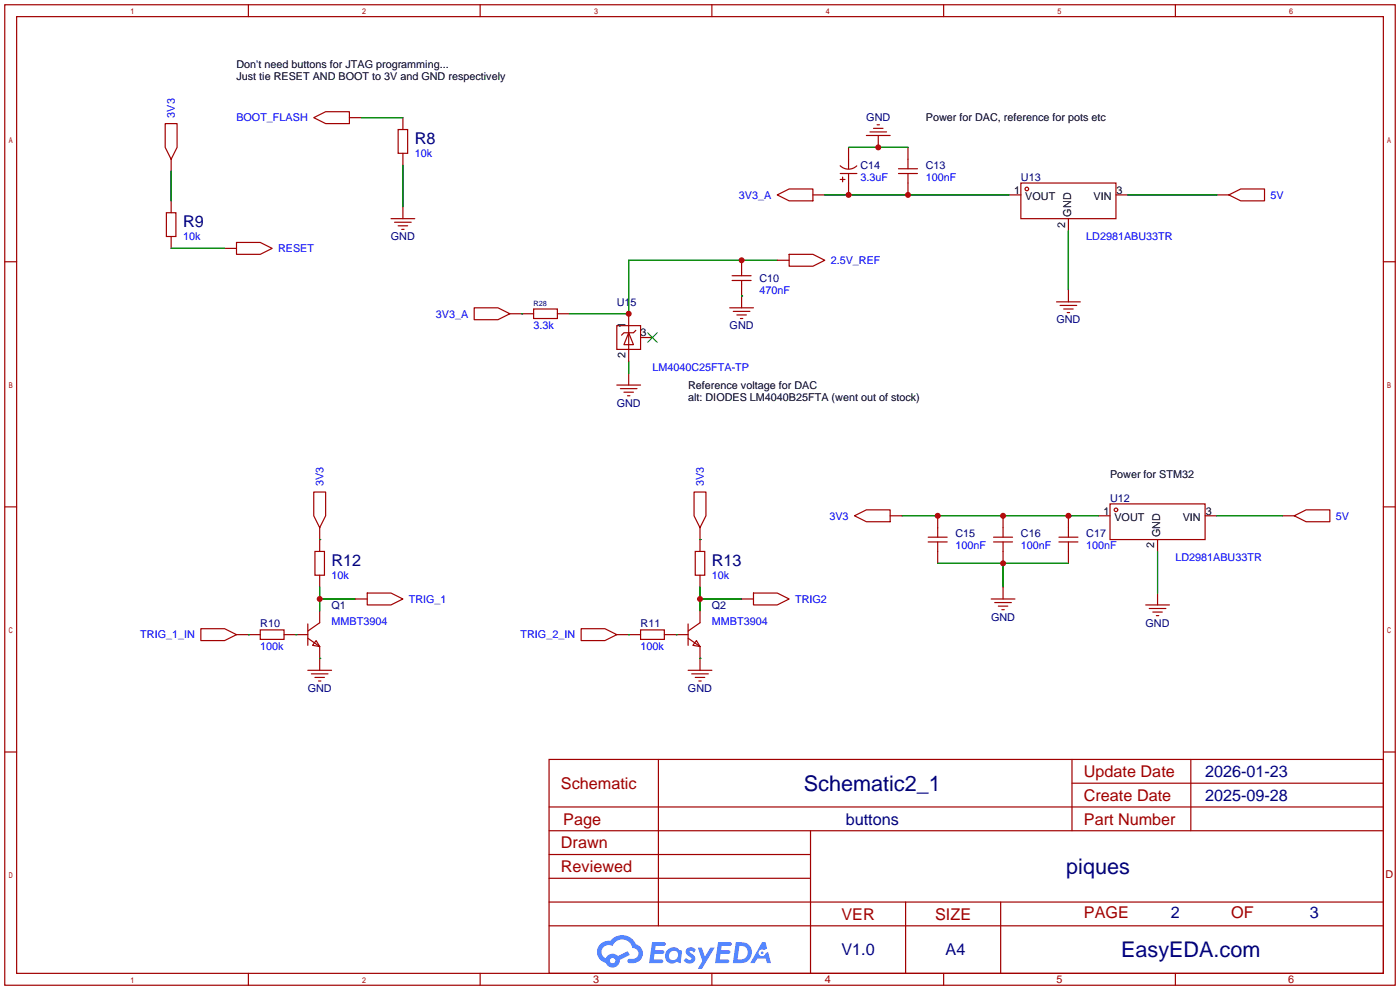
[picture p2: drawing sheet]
<svg xmlns="http://www.w3.org/2000/svg" width="299mm" height="212mm" viewBox="0 0 299 212" stroke-linecap="round" stroke-linejoin="round" font-family="sans-serif">
<g fill="none" stroke="#a10000" stroke-width=".25">
<path d="M1 1h297.2v209.6h-297.2zM3.6 3.6h292.1v204.4h-292.1zM53.1 1v2.6M102.6 1v2.6M152.1 1v2.6M201.7 1v2.6M251.2 1v2.6M1 55.9h2.6M295.7 55.9h2.5M1 108.3h2.6M295.7 108.3h2.5M1 160.7h2.6"/>
<path d="M117.3 162.3h178.4v45.7h-178.4zM117.3 177.5h178.4M117.3 172.5h178.4M140.7 162.3v35.6M173.2 177.5v30.5M229.1 162.3v15.2M229.1 167.4h66.6M254.5 162.3v15.2M295.7 160.7h2.5M117.3 182.6h55.9M117.3 197.9h178.4M117.3 192.8h178.4"/>
<path d="M117.3 187.7h55.9M193.5 192.8v15.2M213.9 192.8v15.2M53.1 208v2.6M102.6 208v2.6M152.1 208v2.6M201.7 208v2.6M251.2 208v2.6"/>
</g>
<g fill="#5487ff">
<path d="M146.9 202.7a1.3 1.3 0 0 1 1.8 .3l-.4 .6a.54 .54 0 0 0-.9-.2l.1 .2a1.34 1.34 0 0 1 1 1.8 1.47 1.47 0 0 1-2.4-.1l.5-.6 .8 .5a.31 .31 0 0 0 .4-.3 .31 .31 0 0 0-.3-.4 1.12 1.12 0 0 1-.6-1.8z"/>
<path d="M149.1 202.5h.9l.6 2 1.2-2h.9l-2.7 4.6h-.9l1-1.7z"/>
<path d="M139.4 201.4h1.6a1.31 1.31 0 0 1 1.2 .2 .4 .4 0 0 1-.3 .5l-1.8 .1-.1 .9h1.6a.4 .4 0 0 1 .4 .4 .4 .4 0 0 1-.4 .4h-1.7l-.2 1.2h1.4a.46 .46 0 0 1 .5 0 .46 .46 0 0 1 .1 .5l-.3 .2h-2.7z"/>
<path d="M153.5 201.4h1.6a1.32 1.32 0 0 1 1.2 .2 .39 .39 0 0 1-.3 .5l-1.8 .1-.1 .9h1.7a.4 .4 0 0 1 .3 .4 .4 .4 0 0 1-.4 .4h-1.7l-.2 1.2h1.4a.46 .46 0 0 1 .5 0 .46 .46 0 0 1 .1 .5l-.3 .2h-2.7z"/>
<path d="M162.9 201.4h.7l.4 1.3-.7 .4a.75 .75 0 0 0-1.1 .3 .75 .75 0 0 0 .5 1 .75 .75 0 0 0 .9-.7l.5-.2 .7 2.3h-.9l-.2-.9h-1.9l-.5 .9h-.9z"/>
<path d="M157.3 201.4l-.7 4.4h1.5a2.27 2.27 0 0 0 2.6-2.2 2.27 2.27 0 0 0-2.7-2.2zM158 202.1a1.5 1.5 0 0 1 1.8 1.6 1.5 1.5 0 0 1-1.9 1.4h-.3z"/>
<path d="M142.7 203a1.6 1.6 0 0 0-.3 2.3 1.6 1.6 0 0 0 2.3 .2l.8 .3 .3-2.4-.2-.3-.4-.1a1.58 1.58 0 0 0-2.5 0zM143.3 203.5a.98 .98 0 0 1 1.6 .4 .98 .98 0 0 1-1.1 1.3 .94 .94 0 0 1-.8-.7 .94 .94 0 0 1 .3-1z"/>
<path d="M128.3 201.8a2.37 2.37 0 0 0 1.2 4 1.54 1.54 0 0 0 1.7 1 1.54 1.54 0 0 0 1.3-1.6l2.1-1.1-.5-.8-2 1a1.57 1.57 0 0 0-2.6 .5 1.5 1.5 0 0 1-.8-2.1 1.5 1.5 0 0 1 2.2-.5 2.23 2.23 0 0 1 2.3-1.4 2.23 2.23 0 0 1 2 1.8 1.16 1.16 0 0 1 1.2 1.1 1.16 1.16 0 0 1-1.1 1.2h-.6a.47 .47 0 0 0-.6 .4 .47 .47 0 0 0 .4 .5 2.17 2.17 0 0 0 2.5-.9 2.17 2.17 0 0 0-.3-2.7l-.8-.4a3.2 3.2 0 0 0-5.5-.7l-1.1 .1zM130.4 205.3a.58 .58 0 0 1 1.1 0 .58 .58 0 0 1-1.1 0z"/>
<circle cx="162.9" cy="203.6" r=".28"/>
</g>
<g fill="none" stroke="#a10000" stroke-width=".25">
<path d="M35.3 26.4h2.5v5.1l-1.2 2.5-1.3-2.5zM36.6 34v2.6M67.1 25.1l2.5-1.2h5.1v2.5h-5.1zM74.7 25.1h2.5M85.1 27.7h2v5.1h-2zM86.1 25.1v2.6M86.1 32.8v2.5M179.6 35.4a2.54 2.54 0 0 0 3.5 0M179.6 37.1h3.5M179.6 38.4h1M180.1 37.8v1.1M181.4 31.5v4.6"/>
<path d="M181.4 37.1v4.6M185.2 29h5M185.9 28.2h3.6M186.7 27.4h2M187.5 26.7h.5M187.7 29v2.5M192 37.1h4.1M192 36.1h4.1M194.1 31.5v4.6M194.1 37.1v4.6M218.2 39.1h20.3v7.6h-20.3zM35.6 45.5h2v5h-2z"/>
<path d="M36.6 42.9v2.6M36.6 50.5v2.6M48 53.1h2.5M50.5 51.8h5.1l2.6 1.3-2.6 1.3h-5.1zM83.6 46.7h5M84.3 47.5h3.6M85.1 48.3h2M85.9 49h.5M86.1 44.2v2.5M156.5 59.9h4M156.5 58.9h4M158.5 55.6v3.3"/>
<path d="M158.5 59.9v5.9M166.1 41.7l2.6-1.3h5v2.5h-5zM166.1 55.6h2.6M168.7 54.4h5l2.6 1.2-2.6 1.3h-5zM173.7 41.7h2.6M215.6 41.7h2.6M228.3 46.7v2.6M238.5 41.7h2.5M260.1 41.7h2.5M262.6 41.7l2.6-1.3h5.1v2.5h-5.1zM101.3 65.8h5.1l2.6 1.3-2.6 1.2h-5.1zM109 67.1h5"/>
<path d="M114 66h5.1v2.1h-5.1zM119.1 67.1h2.6M131.8 69.6h5.1v5.1h-5.1zM134.4 71.1l1 2.6h-2.1zM134.4 67.1v10.1M134.4 79.8v2.5M135.9 70.6l-.5 .5h-2.1l-.5 .5M136.9 72.1h2.5M156 65.8h5M156.7 66.5h3.6M157.5 67.3h2M158.2 68.1h.5"/>
<path d="M225.8 64.5h5.1M226.6 65.3h3.5M227.3 66h2.1M228.1 66.8h.5M228.3 62v2.5M131.8 82.3h5.1M132.6 83.1h3.5M133.3 83.8h2.1M134.1 84.6h.5M67.1 105.2h2.5v5l-1.3 2.6-1.2-2.6zM67.3 117.9h2v5h-2zM68.3 112.8v5.1"/>
<path d="M148.3 105.2h2.6v5l-1.3 2.6-1.3-2.6zM148.6 117.9h2v5h-2zM149.6 112.8v5.1M182.6 110.2l2.6-1.2h5v2.5h-5zM190.2 110.2h2.6M198.4 115.8h4M198.4 114.8h4M200.4 110.2v4.6M200.4 115.8v4.6M212.3 115.8h4.1M212.3 114.8h4.1M214.4 110.2v4.6"/>
<path d="M214.4 115.8v4.6M226.3 115.8h4.1M226.3 114.8h4.1M228.3 110.2v4.6M228.3 115.8v4.6M234.7 110.2h2.5M237.2 107.7h20.4v7.6h-20.4zM247.4 115.3v2.6M257.6 110.2h2.5M274.1 110.2h2.5M276.6 110.2l2.5-1.2h5.1v2.5h-5.1zM42.9 134.4h5.1l2.5 1.2-2.5 1.3h-5.1z"/>
<path d="M50.5 135.6h5.1M55.6 134.6h5.1v2.1h-5.1zM60.7 135.6h5.1M65.8 136.4l2.5 1.8M65.8 133.4v4.5M67.6 136.9l.7 1.3-1.5-.3zM68.3 122.9v2.6M68.3 130.6v2.5l-2.5 1.8M68.3 138.2v5.1M75.9 128h2.6M78.5 126.7h5.1l2.5 1.3-2.5 1.3h-5.1zM124.2 134.4h5.1l2.5 1.2-2.5 1.3h-5.1z"/>
<path d="M131.8 135.6h5.1M136.9 134.6h5.1v2.1h-5.1zM142 135.6h5.1M147.1 136.4l2.5 1.8M147.1 133.4v4.5M148.8 136.9l.8 1.3-1.5-.3zM149.6 122.9v2.6M149.6 130.6v2.5l-2.5 1.8M149.6 138.2v5.1M158.5 128h2.5M161 126.7h5.1l2.6 1.3-2.6 1.3h-5.1zM211.8 128h5.1"/>
<path d="M212.6 128.8h3.6M213.4 129.5h2M214.1 130.3h.5M214.4 125.5v2.5M244.9 129.3h5M245.6 130h3.6M246.4 130.8h2M247.1 131.6h.5M247.4 126.7v2.6M65.8 143.3h5.1M66.5 144h3.6M67.3 144.8h2"/>
<path d="M68.1 145.5h.5M147.1 143.3h5M147.8 144h3.6M148.6 144.8h2M149.4 145.5h.5"/>
<circle cx="219.5" cy="40.4" r=".38"/>
<circle cx="238.5" cy="109" r=".38"/>
</g>
<g fill="none" stroke="#008700" stroke-width=".25">
<path d="M36.6 36.6v6.3M77.2 25.1h8.9M86.1 35.3v8.9M181.4 31.5h12.7M36.6 53.1h11.4M166.1 55.6h-31.7v11.5h-12.7M176.3 41.7h39.3M228.3 49.3v12.7M241 41.7h19.1M111.5 67.1h.1M134.4 77.2v2.6M158.5 63.2h.1"/>
<path d="M68.3 115.3h.1M149.6 115.3h.1M192.8 110.2h41.9M247.4 117.9v8.8M260.1 110.2h14M53.1 135.6h.1M63.2 135.6h.1M68.3 125.5v5.1M68.3 128h7.6M134.4 135.6h.1M144.5 135.6h.1M149.6 128h8.9"/>
<path d="M149.6 125.5v5.1M200.4 120.4h27.9M214.4 120.4v5.1M68.3 140.7h.1M149.6 140.7h.1"/>
</g>
<path d="M138.4 71.1l2.1 2.1M140.5 71.1l-2.1 2.1" fill="none" stroke="#3c3" stroke-width=".25"/>
<g fill="#c00">
<circle cx="68.3" cy="128" r=".63"/>
<circle cx="149.6" cy="128" r=".63"/>
<circle cx="228.3" cy="110.2" r=".63"/>
<circle cx="214.4" cy="110.2" r=".63"/>
<circle cx="200.4" cy="110.2" r=".63"/>
<circle cx="194.1" cy="41.7" r=".63"/>
<circle cx="181.4" cy="41.7" r=".63"/>
<circle cx="134.4" cy="67.1" r=".63"/>
<circle cx="158.5" cy="55.6" r=".63"/>
<circle cx="187.7" cy="31.5" r=".63"/>
<circle cx="214.4" cy="120.4" r=".63"/>
</g>
<g font-size="4.6" fill="#000080">
<text x="171.8" y="169">Schematic2_1</text>
<text x="227.9" y="186.8">piques</text>
<text x="239.6" y="204.6">EasyEDA.com</text>
</g>
<g font-size="3.5" fill="#000080">
<text x="88.6" y="30.8">R8</text>
<text x="39.1" y="48.6">R9</text>
<text x="70.9" y="121">R12</text>
<text x="152.1" y="121">R13</text>
<text x="257.6" y="166.1">2026-01-23</text>
<text x="257.6" y="171.1">2025-09-28</text>
<text x="180.8" y="176.2">buttons</text>
<text x="250.2" y="196.3">2</text>
<text x="280" y="196.3">3</text>
<text x="179.8" y="204.2">V1.0</text>
<text x="202.1" y="204.2">A4</text>
</g>
<g font-size="3.5" fill="#a00000">
<text x="231.6" y="166.1">Update Date</text>
<text x="119.9" y="168.6">Schematic</text>
<text x="231.6" y="171.1">Create Date</text>
<text x="120.4" y="176.2">Page</text>
<text x="231.6" y="176.2">Part Number</text>
<text x="119.9" y="181.3">Drawn</text>
<text x="119.9" y="186.4">Reviewed</text>
<text x="179.8" y="196.5">VER</text>
<text x="199.9" y="196.5">SIZE</text>
<text x="231.6" y="196.3">PAGE</text>
<text x="263.1" y="196.3">OF</text>
</g>
<g font-size="2.3">
<text x="50.5" y="14.5">Don't need buttons for JTAG programming...</text>
<text x="50.5" y="17.1">Just tie RESET AND BOOT to 3V and GND respectively</text>
<text x="197.9" y="26">Power for DAC, reference for pots etc</text>
<text x="216.8" y="41.4">1</text>
<text x="238.6" y="41.4">3</text>
<text x="219.1" y="42.7">VOUT</text>
<text x="228.9" y="46.3" transform="rotate(-90 228.9 46.3)">GND</text>
<text x="233.7" y="42.7">VIN</text>
<text x="227.6" y="48.6" transform="rotate(-90 227.6 48.6)">2</text>
<text x="133.6" y="70.1" transform="rotate(-90 133.6 70.1)">1</text>
<text x="136.9" y="71.9">3</text>
<text x="133.6" y="76.4" transform="rotate(-90 133.6 76.4)">2</text>
<text x="147.1" y="83.1">Reference voltage for DAC</text>
<text x="147.1" y="85.6">alt: DIODES LM4040B25FTA (went out of stock)</text>
<text x="237.2" y="102.2">Power for STM32</text>
<text x="235.8" y="110">1</text>
<text x="238.2" y="111.3">VOUT</text>
<text x="252.8" y="111.3">VIN</text>
<text x="257.7" y="110">3</text>
<text x="246.7" y="117.2" transform="rotate(-90 246.7 117.2)">2</text>
<text x="247.9" y="114.9" transform="rotate(-90 247.9 114.9)">GND</text>
</g>
<g font-size="2.3" fill="#00f">
<text x="37.4" y="25.1" transform="rotate(-90 37.4 25.1)">3V3</text>
<text x="50.5" y="26">BOOT_FLASH</text>
<text x="88.6" y="33.6">10k</text>
<text x="183.9" y="38.7">3.3uF</text>
<text x="197.9" y="38.7">100nF</text>
<text x="157.9" y="42.5">3V3_A</text>
<text x="271.5" y="42.5">5V</text>
<text x="39.1" y="51.4">10k</text>
<text x="59.4" y="53.9">RESET</text>
<text x="232.2" y="51.4">LD2981ABU33TR</text>
<text x="177.5" y="56.4">2.5V_REF</text>
<text x="162.3" y="62.8">470nF</text>
<text x="93.1" y="67.9">3V3_A</text>
<text x="114" y="70.4">3.3k</text>
<text x="139.4" y="79.3">LM4040C25FTA-TP</text>
<text x="69.1" y="103.9" transform="rotate(-90 69.1 103.9)">3V3</text>
<text x="150.4" y="103.9" transform="rotate(-90 150.4 103.9)">3V3</text>
<text x="177.2" y="111">3V3</text>
<text x="285.5" y="111">5V</text>
<text x="204.2" y="117.4">100nF</text>
<text x="218.2" y="117.4">100nF</text>
<text x="232.2" y="117.4">100nF</text>
<text x="251.2" y="119.9">LD2981ABU33TR</text>
<text x="70.9" y="123.7">10k</text>
<text x="152.1" y="123.7">10k</text>
<text x="87.4" y="128.8">TRIG_1</text>
<text x="169.9" y="128.8">TRIG2</text>
<text x="30" y="136.4">TRIG_1_IN</text>
<text x="70.9" y="133.6">MMBT3904</text>
<text x="111.3" y="136.4">TRIG_2_IN</text>
<text x="152.1" y="133.6">MMBT3904</text>
<text x="55.6" y="139">100k</text>
<text x="136.9" y="139">100k</text>
</g>
<g font-size="2.3" fill="#000080">
<text x="185.1" y="26">GND</text>
<text x="183.9" y="36.1">C14</text>
<text x="197.9" y="36.1">C13</text>
<text x="218.2" y="38.7">U13</text>
<text x="83.5" y="51.4">GND</text>
<text x="131.8" y="65.3">U15</text>
<text x="162.3" y="60.2">C10</text>
<text x="155.9" y="70.4">GND</text>
<text x="225.8" y="69.1">GND</text>
<text x="131.8" y="86.9">GND</text>
<text x="237.2" y="107.2">U12</text>
<text x="204.2" y="114.9">C15</text>
<text x="218.2" y="114.9">C16</text>
<text x="232.2" y="114.9">C17</text>
<text x="70.9" y="130.1">Q1</text>
<text x="152.1" y="130.1">Q2</text>
<text x="55.6" y="133.9">R10</text>
<text x="136.9" y="133.9">R11</text>
<text x="211.8" y="132.6">GND</text>
<text x="244.8" y="133.9">GND</text>
<text x="65.8" y="147.9">GND</text>
<text x="147" y="147.9">GND</text>
</g>
<g font-size="2.3" fill="#a00000">
<text x="296.1" y="187.7">D</text>
<text x="126.7" y="210.1">3</text>
<text x="176.3" y="210.1">4</text>
<text x="225.8" y="210.1">5</text>
<text x="275.3" y="210.1">6</text>
</g>
<text font-size="1.6" fill="#000080" x="114" y="65.5">R28</text>
</svg>
